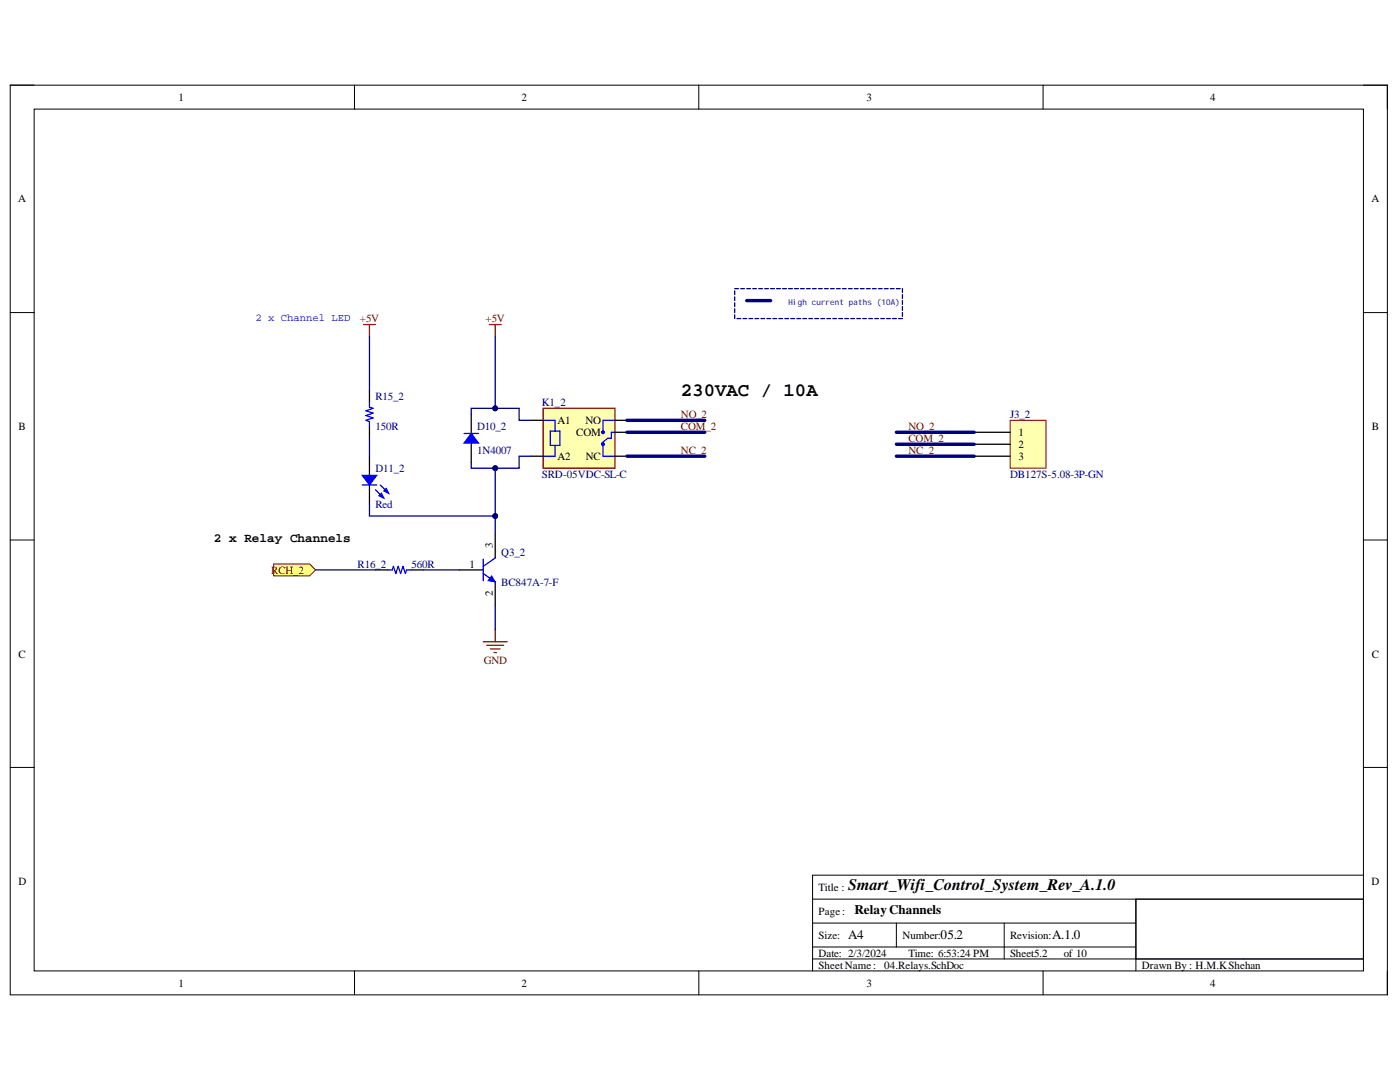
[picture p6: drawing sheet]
<svg xmlns="http://www.w3.org/2000/svg" width="279mm" height="216mm" viewBox="0 0 279 216" stroke-linecap="round" stroke-linejoin="round" font-family="sans-serif">
<path d="M2 17h274.9v181.5h-274.9z" fill="none" stroke="#000" stroke-width=".2"/>
<path d="M6.8 21.8h265.3v171.9h-265.3z" fill-rule="evenodd" fill="#fff"/>
<g fill="none" stroke="#000" stroke-width=".2">
<path d="M2 17h4.8M70.7 17v4.8M139.5 17v4.8M208.2 17v4.8M272.1 17h4.8v4.8M6.8 21.8h265.3v171.9h-265.3zM2 62.4h4.8M272.1 62.4h4.8M2 107.8h4.8M272.1 107.8h4.8M2 153.1h4.8M272.1 153.1h4.8"/>
<path d="M162.2 179.4h109.9M226.7 179.4h45.4v12h-45.4zM226.7 179.4v14.3M272.1 174.6h-109.9v19.1M70.8 193.7v4.8M139.5 193.7v4.8M162.2 184.2h64.5M162.2 191.4h109.9M162.2 189h64.5M178.9 184.2v4.8M200.4 184.2v7.2M208.2 193.7v4.8"/>
<path d="M276.9 193.7v4.8"/>
</g>
<path d="M108.4 81.5h14.3v11.9h-14.3z" fill-rule="evenodd" fill="#ffffb0"/>
<path d="M108.4 81.5h14.3v11.9h-14.3z" fill="none" stroke="#800000" stroke-width=".25"/>
<g fill="none" stroke="#00f" stroke-width=".25">
<path d="M92.6 86.5h2.9M108.4 83.9h2.4v2.1M109.8 86h1.9v2.9h-1.9zM110.8 88.9v2.1h-2.4M120.3 88.6v2.4h2.4M122.7 83.9h-2.4v2.4M122.7 86.3h-.7v1.2h-.7l-1.2 .9"/>
<circle cx="120.3" cy="88.6" r=".24"/>
<circle cx="120.3" cy="86.3" r=".24"/>
</g>
<path d="M94 82.7v3.8M94 88.4v3.8M106 83.9h2.4M106 91h2.4M122.7 83.9h2.4M122.7 91h2.4M122.7 86.3h2.4" fill="none" stroke="#000" stroke-width=".25"/>
<path d="M94 86.5l1.5 1.9h-2.9z" fill="#00f"/>
<path d="M94 86.5l1.5 1.9h-2.9zM96.4 114.4l2.4 1.7M96.4 111.6v4.3M98.8 111.3l-2.4 1.7" fill="none" stroke="#00f" stroke-width=".25"/>
<path d="M91.7 113.7h4.7M98.8 106.6v4.7M98.8 116.1v4.8" fill="none" stroke="#000" stroke-width=".25"/>
<path d="M98.1 114.9l.7 1.2-1.4-.2z" fill="#00f"/>
<path d="M98.1 114.9l.7 1.2-1.4-.2z" fill="none" stroke="#00f" stroke-width=".2"/>
<path d="M97.6 64.8h2.4M98.8 64.8v2.3M96.4 128.1h4.8M97.2 128.8h3.3M97.9 129.5h1.9M98.6 130.2h.5M98.8 125.7v2.4" fill="none" stroke="#800000" stroke-width=".25"/>
<path d="M73.7 91v3.9M73.7 96.8v3.8M74.9 113.7h2.4M82.1 113.7h2.4" fill="none" stroke="#000" stroke-width=".25"/>
<path d="M72.3 96.8h2.9M77.3 113.7h1l.2-.7 .5 1.4 .5-1.4 .4 1.4 .5-1.4 .5 1.4 .2-.7h1" fill="none" stroke="#00f" stroke-width=".25"/>
<path d="M72.3 94.9h2.9l-1.5 1.9z" fill="#00f"/>
<path d="M72.3 94.9h2.9l-1.5 1.9zM75.9 96.8l1.2 1.2" fill="none" stroke="#00f" stroke-width=".25"/>
<path d="M76.6 98l.5-.5 .5 .9z" fill="#00f"/>
<path d="M74.9 97.7l1.5 1.5M76.6 98l.5-.5 .5 .9z" fill="none" stroke="#00f" stroke-width=".25"/>
<path d="M75.6 98.9l.5-.5 .5 1z" fill="#00f"/>
<path d="M73.7 80.3v.9l.8 .3-1.5 .5 1.5 .4-1.5 .5 1.5 .5-1.5 .5 .7 .2v1M75.6 98.9l.5-.5 .5 1z" fill="none" stroke="#00f" stroke-width=".25"/>
<path d="M72.5 64.8h2.4M73.7 64.8v2.3" fill="none" stroke="#800000" stroke-width=".25"/>
<path d="M73.7 77.9v2.4M73.7 85.1v2.4" fill="none" stroke="#000" stroke-width=".25"/>
<path d="M201.6 83.9h7.2v9.5h-7.2z" fill-rule="evenodd" fill="#ffffb0"/>
<path d="M201.6 83.9h7.2v9.5h-7.2z" fill="none" stroke="#800000" stroke-width=".2"/>
<path d="M194.4 86.3h7.2M194.4 88.6h7.2M194.4 91h7.2" fill="none" stroke="#000" stroke-width=".25"/>
<path d="M54.6 112.5h7.2l1.2 1.2-1.2 1.2h-7.2z" fill-rule="evenodd" fill="#ffff80"/>
<path d="M54.6 112.5h7.2l1.2 1.2-1.2 1.2h-7.2z" fill="none" stroke="#800000" stroke-width=".2"/>
<path d="M149 60h4.8" fill="none" stroke="#000080" stroke-width=".68"/>
<g fill="none" stroke="#000080" stroke-width=".25">
<path d="M146.6 58v.8M146.6 59.2v.8M146.6 57.6h.8M147.8 57.6h.8M149 57.6h.8M150.2 57.6h.8M151.4 57.6h.8M152.6 57.6h.7M153.8 57.6h.7M155 57.6h.7M156.2 57.6h.7M157.4 57.6h.7"/>
<path d="M158.6 57.6h.7M159.8 57.6h.7M161 57.6h.7M162.2 57.6h.7M163.4 57.6h.7M164.6 57.6h.7M165.7 57.6h.8M166.9 57.6h.8M168.1 57.6h.8M169.3 57.6h.8M170.5 57.6h.8M171.7 57.6h.8"/>
<path d="M172.9 57.6h.8M174.1 57.6h.8M175.3 57.6h.8M176.5 57.6h.8M177.7 57.6h.7M178.9 57.6h.7M180.1 57.6v.7M180.1 58.8v.7M180.1 60v.7M146.6 60.4v.8M146.6 61.6v.8M146.6 62.8v.8"/>
<path d="M147.1 63.6h.7M148.3 63.6h.7M149.5 63.6h.7M150.7 63.6h.7M151.9 63.6h.7M153.1 63.6h.7M154.2 63.6h.8M155.4 63.6h.8M156.6 63.6h.8M157.8 63.6h.8M159 63.6h.8M160.2 63.6h.8"/>
<path d="M161.4 63.6h.8M162.6 63.6h.8M163.8 63.6h.8M165 63.6h.7M166.2 63.6h.7M167.4 63.6h.7M168.6 63.6h.7M169.8 63.6h.7M171 63.6h.7M172.2 63.6h.7M173.4 63.6h.7M174.6 63.6h.7"/>
<path d="M175.8 63.6h.7M177 63.6h.7M178.1 63.6h.8M179.3 63.6h.8M180.1 61.2v.7M180.1 62.4v.7M94 82.7v-1.2h9.6v2.4h2.4"/>
</g>
<circle cx="98.8" cy="81.5" r=".48" fill="#000080"/>
<circle cx="98.8" cy="81.5" r=".48" fill="none" stroke="#000080" stroke-width=".2"/>
<path d="M106 91h-2.4v2.4h-9.6v-1.2" fill="none" stroke="#000080" stroke-width=".25"/>
<circle cx="98.8" cy="93.4" r=".48" fill="#000080"/>
<circle cx="98.8" cy="93.4" r=".48" fill="none" stroke="#000080" stroke-width=".2"/>
<path d="M98.8 93.4v13.2" fill="none" stroke="#000080" stroke-width=".25"/>
<circle cx="98.8" cy="93.4" r=".48" fill="#000080"/>
<circle cx="98.8" cy="93.4" r=".48" fill="none" stroke="#000080" stroke-width=".2"/>
<circle cx="98.8" cy="103" r=".48" fill="#000080"/>
<circle cx="98.8" cy="103" r=".48" fill="none" stroke="#000080" stroke-width=".2"/>
<path d="M98.8 67.1v14.4" fill="none" stroke="#000080" stroke-width=".25"/>
<circle cx="98.8" cy="81.5" r=".48" fill="#000080"/>
<circle cx="98.8" cy="81.5" r=".48" fill="none" stroke="#000080" stroke-width=".2"/>
<path d="M73.7 67.1v10.8M73.7 87.5v3.5M63 113.7h11.9M73.7 100.6v2.4h25.1M84.5 113.7h7.2M98.8 120.9v4.8" fill="none" stroke="#000080" stroke-width=".25"/>
<circle cx="98.8" cy="103" r=".48" fill="#000080"/>
<circle cx="98.8" cy="103" r=".48" fill="none" stroke="#000080" stroke-width=".2"/>
<path d="M125.1 83.9h15.6M125.1 86.3h15.6M125.1 91h15.6M178.9 86.3h15.5M178.9 91h15.5M178.9 88.6h15.5" fill="none" stroke="#000081" stroke-width=".68"/>
<text font-size="3.8" x="135.9" y="79.1">230VAC / 10A</text>
<text font-size="3.2" x="169.3" y="177.6">Smart_Wifi_Control_System_Rev_A.1.0</text>
<g font-size="2.6">
<text x="170.5" y="182.5">Relay Channels</text>
<text x="169.3" y="187.4">A4</text>
<text x="187.7" y="187.4">05.2</text>
<text x="210" y="187.3">A.1.0</text>
</g>
<text font-size="2.5" x="42.7" y="108.2">2 x Relay Channels</text>
<g font-size="2.2">
<text x="35.6" y="20.1">1</text>
<text x="104.1" y="20.1">2</text>
<text x="172.9" y="20.1">3</text>
<text x="241.5" y="20.1">4</text>
<text x="3.6" y="40.4">A</text>
<text x="273.7" y="40.4">A</text>
<text x="3.7" y="85.8">B</text>
<text x="111.3" y="84.6">A1</text>
<text x="115" y="87">COM</text>
<text x="116.9" y="84.6">NO</text>
<text x="203.3" y="87">1</text>
<text x="203.3" y="89.4">2</text>
<text x="273.8" y="85.8">B</text>
<text x="111.3" y="91.8">A2</text>
<text x="116.9" y="91.8">NC</text>
<text x="203.3" y="91.8">3</text>
<text x="93.7" y="113.3">1</text>
<text x="98.3" y="109.4" transform="rotate(-90 98.3 109.4)">3</text>
<text x="98.3" y="119" transform="rotate(-90 98.3 119)">2</text>
<text x="3.7" y="131.2">C</text>
<text x="273.8" y="131.2">C</text>
<text x="3.7" y="176.6">D</text>
<text x="163.4" y="177.8">Title :</text>
<text x="273.7" y="176.6">D</text>
<text x="163.4" y="182.5">Page:</text>
<text x="163.4" y="187.4">Size:</text>
<text x="163.4" y="190.9">Date: 2/3/2024</text>
<text x="180.1" y="187.4">Number:</text>
<text x="181.3" y="190.9">Time: 6:53:24 PM</text>
<text x="201.6" y="187.4">Revision:</text>
<text x="201.6" y="190.9">Sheet5.2</text>
<text x="212.3" y="190.9">of 10</text>
<text x="35.6" y="196.9">1</text>
<text x="104.1" y="196.9">2</text>
<text x="163.4" y="193.3">SheetName:</text>
<text x="172.9" y="196.9">3</text>
<text x="176.5" y="193.3">04.Relays.SchDoc</text>
<text x="227.9" y="193.3">Drawn By : H.M.KShehan</text>
<text x="241.5" y="196.9">4</text>
</g>
<g font-size="2.2" fill="#800000">
<text x="71.8" y="64.3">+5V</text>
<text x="96.9" y="64.3">+5V</text>
<text x="135.9" y="83.4">NO_2</text>
<text x="135.9" y="85.8">COM_2</text>
<text x="181.3" y="85.8">NO_2</text>
<text x="181.3" y="88.2">COM_2</text>
<text x="135.9" y="90.6">NC_2</text>
<text x="181.3" y="90.6">NC_2</text>
<text x="54.1" y="114.5">RCH_2</text>
<text x="96.6" y="132.4">GND</text>
</g>
<g font-size="2.2" fill="#000080">
<text x="74.9" y="79.9">R15_2</text>
<text x="108.1" y="81">K1_2</text>
<text x="201.6" y="83.4">J3_2</text>
<text x="74.9" y="85.8">150R</text>
<text x="95.2" y="85.8">D10_2</text>
<text x="74.9" y="94.1">D11_2</text>
<text x="95.2" y="90.6">1N4007</text>
<text x="108.1" y="95.4">SRD-05VDC-SL-C</text>
<text x="201.6" y="95.4">DB127S-5.08-3P-GN</text>
<text x="74.9" y="101.3">Red</text>
<text x="71.4" y="113.3">R16_2</text>
<text x="82.1" y="113.3">560R</text>
<text x="100" y="110.9">Q3_2</text>
<text x="100" y="116.9">BC847A-7-F</text>
</g>
<text font-size="2.1" fill="#00f" x="51" y="64.1">2 x Channel LED</text>
<text font-size="1.6" fill="#000081" x="157.4" y="60.8">High current paths (10A)</text>
</svg>
